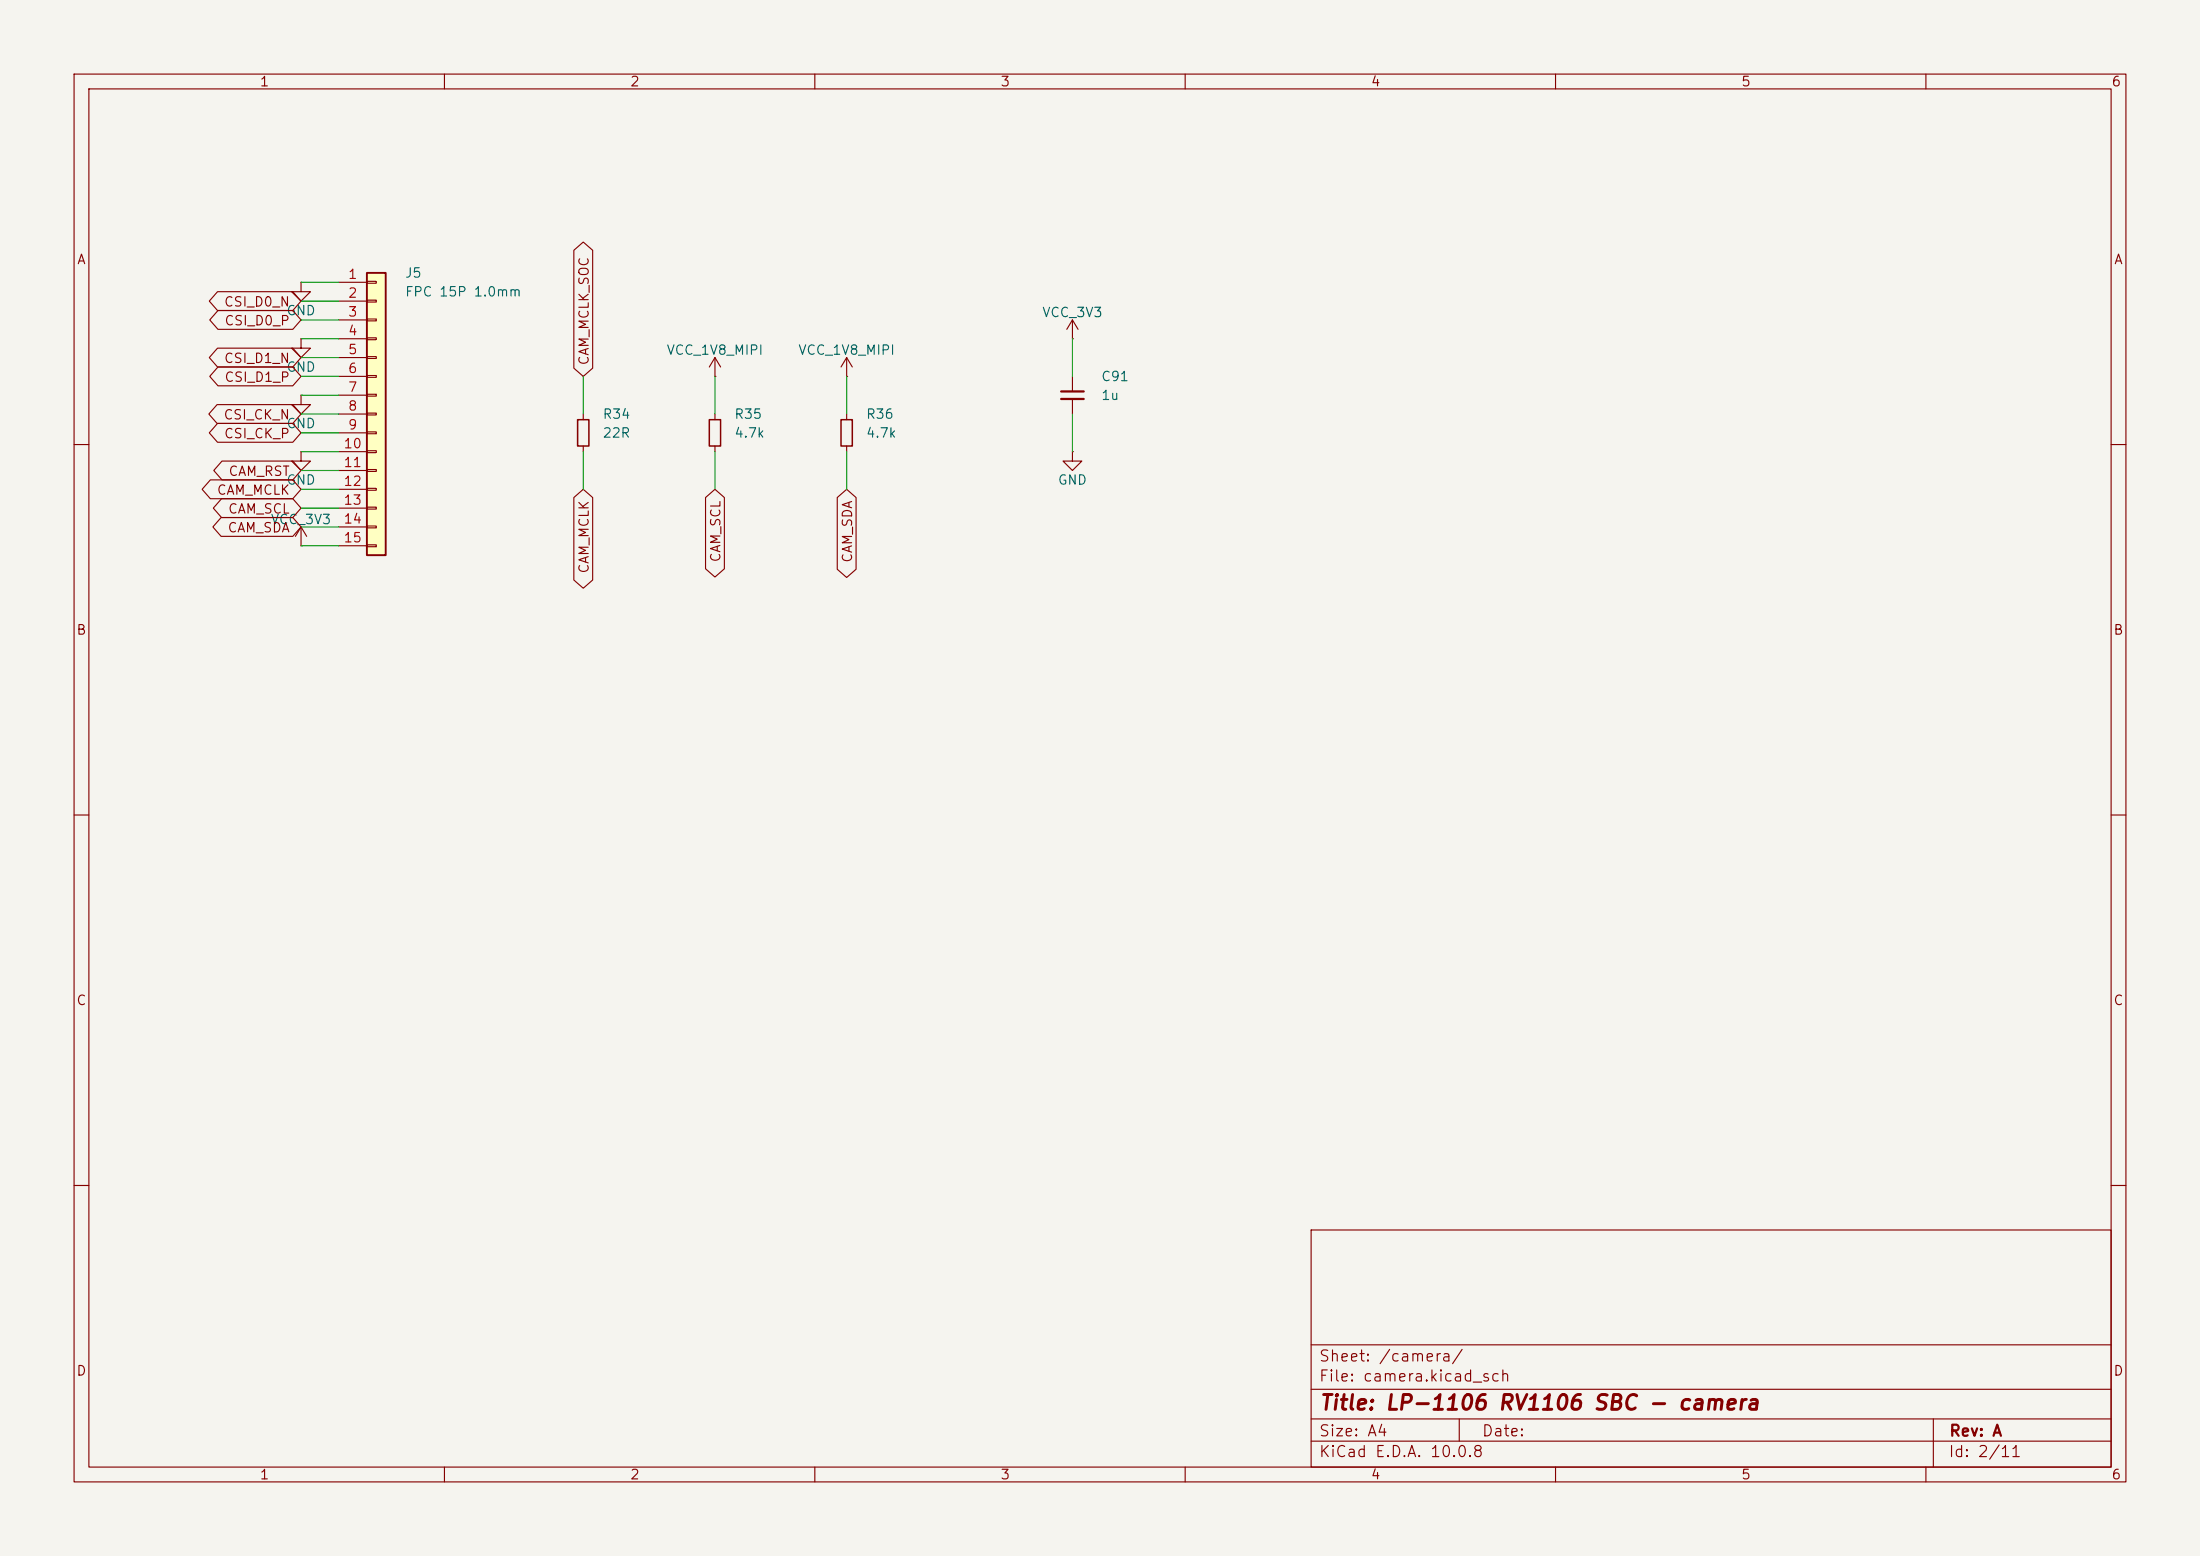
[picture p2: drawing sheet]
<svg xmlns="http://www.w3.org/2000/svg" width="297mm" height="210mm" viewBox="0 0 297 210" stroke-linecap="round" stroke-linejoin="round" font-family="sans-serif">
<path d="M0 0h297v210h-297z" fill="#f5f4ef" stroke="#f5f4ef" stroke-width=".14"/>
<g fill="none" stroke="#840000" stroke-width=".15">
<path d="M10 10h277v190h-277zM12 12h273v186h-273zM60 10v2M110 10v2M160 10v2M210 10v2M260 10v2M40.6 38.1v1.3h1.3l-1.3 1.2-1.2-1.2h1.2M40.6 38.1h.1M40.6 53.3v1.3h1.3l-1.3 1.3-1.2-1.3h1.2M40.6 53.3h.1M40.6 45.7v1.3h1.3l-1.3 1.3-1.2-1.3h1.2"/>
<path d="M40.6 45.7h.1M78.7 55.9v.7M96.5 50.8h.1M96.5 48.3v2.5M96.5 55.9v.7M96.5 48.3l-.7 1.2M96.5 48.3l.8 1.2M144.8 45.7h.1M144.8 43.2l-.8 1.3M144.8 43.2l.7 1.3M144.8 43.2v2.5M144.8 50.8v2"/>
<path d="M144.8 53.8v2.1M10 60h2M40.6 73.7h.1M40.6 61v1.2h1.3l-1.3 1.3-1.2-1.3h1.2M40.6 61h.1M40.6 71.1l-.7 1.3M40.6 71.1l.8 1.3M40.6 71.1v2.6M78.7 60.2v.8M96.5 60.2v.8M144.8 61v1.2h1.2l-1.2 1.3-1.3-1.3h1.3M144.8 61h.1"/>
<path d="M285 60h2M10 110h2M285 110h2M10 160h2M177 166h108v32h-108zM285 160h2M60 198v2M110 198v2M160 198v2M177 194.5h108M177 191.5h108M177 187.5h108"/>
<path d="M177 181.5h108M197 191.5v3M210 198v2M260 198v2M261 191.5v6.5"/>
</g>
<path d="M78 56.6h1.5v3.6h-1.5zM95.8 56.6h1.5v3.6h-1.5z" fill="none" stroke="#840000" stroke-width=".2"/>
<path d="M143.3 52.8h3M143.3 53.8h3" fill="none" stroke="#840000" stroke-width=".3"/>
<path d="M49.5 36.8h2.6v38.1h-2.6z" fill="#ffffc2"/>
<path d="M49.5 36.8h2.6v38.1h-2.6z" fill="none" stroke="#840000" stroke-width=".25"/>
<g fill="none" stroke="#840000" stroke-width=".15">
<path d="M29.4 39.4h10.1l1.1 1.2-1.1 1.3h-10.1l-1.1-1.3zM45.7 38.1h3.8M49.5 38h1.3v.2h-1.3zM77.5 33.8l1.2-1.1 1.3 1.1v15.9l-1.3 1.1-1.2-1.1zM29.3 54.6h10.2l1.1 1.3-1.1 1.3h-10.2l-1.1-1.3zM29.4 57.1h10.1l1.1 1.3-1.1 1.3h-10.1l-1.1-1.3zM29.4 47h10.1l1.1 1.3-1.1 1.2h-10.1l-1.1-1.2zM29.4 41.9h10.1l1.1 1.3-1.1 1.3h-10.1l-1.1-1.3zM29.4 49.5h10.1l1.1 1.3-1.1 1.3h-10.1l-1.1-1.3zM45.7 40.6h3.8M45.7 43.2h3.8M45.7 45.7h3.8"/>
<path d="M45.7 48.3h3.8M45.7 50.8h3.8M45.7 53.3h3.8M45.7 55.9h3.8M45.7 58.4h3.8M49.5 40.5h1.3v.3h-1.3zM49.5 43.1h1.3v.2h-1.3zM49.5 45.6h1.3v.2h-1.3zM49.5 48.1h1.3v.3h-1.3zM49.5 50.7h1.3v.2h-1.3zM49.5 53.2h1.3v.3h-1.3zM49.5 55.8h1.3v.2h-1.3z"/>
<path d="M49.5 58.3h1.3v.2h-1.3zM114.3 50.8h.1M114.3 48.3v2.5M114.3 55.9v.7M114.3 48.3l-.8 1.2M114.3 48.3l.8 1.2M28.4 64.8h11.1l1.1 1.2-1.1 1.3h-11.1l-1.1-1.3zM29.8 69.8h9.7l1.1 1.3-1.1 1.3h-9.7l-1.1-1.3zM29.9 67.3h9.6l1.1 1.3-1.1 1.3h-9.6l-1.1-1.3zM30 62.2h9.5l1.1 1.3-1.1 1.3h-9.5l-1.1-1.3zM45.7 61h3.8M45.7 63.5h3.8"/>
<path d="M45.7 66h3.8M45.7 68.6h3.8M45.7 71.1h3.8M45.7 73.7h3.8M49.5 60.8h1.3v.3h-1.3zM49.5 63.4h1.3v.2h-1.3zM49.5 65.9h1.3v.3h-1.3zM49.5 68.5h1.3v.2h-1.3zM49.5 71h1.3v.2h-1.3zM49.5 73.5h1.3v.3h-1.3zM77.5 67.2l1.2-1.2 1.3 1.2v11.1l-1.3 1.1-1.2-1.1zM95.2 67.2l1.3-1.2 1.3 1.2v9.6l-1.3 1.1-1.3-1.1z"/>
<path d="M113 67.2l1.3-1.2 1.3 1.2v9.6l-1.3 1.1-1.3-1.1zM114.3 60.2v.8"/>
</g>
<path d="M113.5 56.6h1.6v3.6h-1.6z" fill="none" stroke="#840000" stroke-width=".2"/>
<g fill="none" stroke="#009600" stroke-width=".15">
<path d="M40.6 38.1h5.1M40.6 58.4h5.1M40.6 40.6h5.1M40.6 55.9h5.1M40.6 48.3h5.1M40.6 53.3h5.1M40.6 50.8h5.1M40.6 45.7h5.1M40.6 43.2h5.1M78.7 50.8v5.1M96.5 50.8v5.1M114.3 50.8v5.1"/>
<path d="M144.8 45.7v5.1M144.8 55.9v5.1M40.6 66h5.1M40.6 61h5.1M40.6 63.5h5.1M40.6 73.7h5.1M40.6 71.1h5.1M40.6 68.6h5.1M78.7 61v5M96.5 61v5M114.3 61v5"/>
</g>
<text font-size="2" fill="#840000" x="178" y="190.8">Title: LP-1106 RV1106 SBC - camera</text>
<g font-size="1.5" fill="#840000">
<text x="178" y="184.1">Sheet: /camera/</text>
<text x="178" y="186.8">File: camera.kicad_sch</text>
<text x="178" y="197">KiCad E.D.A. 10.0.8</text>
<text x="178" y="194.2">Size: A4</text>
<text x="200" y="194.2">Date:</text>
<text x="263" y="197">Id: 2/11</text>
<text x="263" y="194.2">Rev: A</text>
</g>
<g font-size="1.3" fill="#840000">
<text x="35" y="12">1</text>
<text x="85" y="12">2</text>
<text x="135" y="12">3</text>
<text x="185" y="12">4</text>
<text x="235" y="12">5</text>
<text x="285" y="12">6</text>
<text x="10.3" y="36">A</text>
<text x="285.3" y="36">A</text>
<text x="30.2" y="41.7">CSI_D0_N</text>
<text x="30.2" y="44.2">CSI_D0_P</text>
<text x="30.2" y="49.3">CSI_D1_N</text>
<text x="30.2" y="51.9">CSI_D1_P</text>
<text x="79.8" y="49.4" transform="rotate(-90 79.8 49.4)">CAM_MCLK_SOC</text>
<text x="30.1" y="56.9">CSI_CK_N</text>
<text x="30.2" y="59.5">CSI_CK_P</text>
<text x="30.8" y="64.6">CAM_RST</text>
<text x="29.2" y="67.1">CAM_MCLK</text>
<text x="30.7" y="69.6">CAM_SCL</text>
<text x="30.6" y="72.2">CAM_SDA</text>
<text x="79.8" y="77.5" transform="rotate(-90 79.8 77.5)">CAM_MCLK</text>
<text x="97.6" y="76" transform="rotate(-90 97.6 76)">CAM_SCL</text>
<text x="115.4" y="76" transform="rotate(-90 115.4 76)">CAM_SDA</text>
<text x="10.2" y="86">B</text>
<text x="285.2" y="86">B</text>
<text x="10.2" y="136">C</text>
<text x="285.2" y="136">C</text>
<text x="10.2" y="186">D</text>
<text x="285.2" y="186">D</text>
<text x="35" y="200">1</text>
<text x="85" y="200">2</text>
<text x="135" y="200">3</text>
<text x="185" y="200">4</text>
<text x="235" y="200">5</text>
<text x="285" y="200">6</text>
</g>
<g font-size="1.3" fill="#a90000">
<text x="46.9" y="38">1</text>
<text x="46.9" y="40.5">2</text>
<text x="46.9" y="43">3</text>
<text x="46.9" y="45.6">4</text>
<text x="46.9" y="48.1">5</text>
<text x="46.9" y="50.7">6</text>
<text x="46.9" y="53.2">7</text>
<text x="46.9" y="55.7">8</text>
<text x="46.9" y="58.3">9</text>
<text x="46.3" y="60.8">10</text>
<text x="46.3" y="63.4">11</text>
<text x="46.3" y="65.9">12</text>
<text x="46.3" y="68.4">13</text>
<text x="46.3" y="71">14</text>
<text x="46.3" y="73.5">15</text>
</g>
<g font-size="1.3" fill="#006464">
<text x="54.6" y="37.8">J5</text>
<text x="54.6" y="40.3">FPC 15P 1.0mm</text>
<text x="38.6" y="42.9">GND</text>
<text x="140.6" y="43.1">VCC_3V3</text>
<text x="38.6" y="50.5">GND</text>
<text x="89.9" y="48.2">VCC_1V8_MIPI</text>
<text x="107.7" y="48.2">VCC_1V8_MIPI</text>
<text x="148.6" y="51.8">C91</text>
<text x="38.6" y="58.1">GND</text>
<text x="81.3" y="56.8">R34</text>
<text x="81.3" y="59.4">22R</text>
<text x="99" y="56.8">R35</text>
<text x="99" y="59.4">4.7k</text>
<text x="116.8" y="56.8">R36</text>
<text x="116.8" y="59.4">4.7k</text>
<text x="148.6" y="54.3">1u</text>
<text x="38.6" y="65.7">GND</text>
<text x="142.7" y="65.7">GND</text>
<text x="36.5" y="71.1">VCC_3V3</text>
</g>
</svg>
